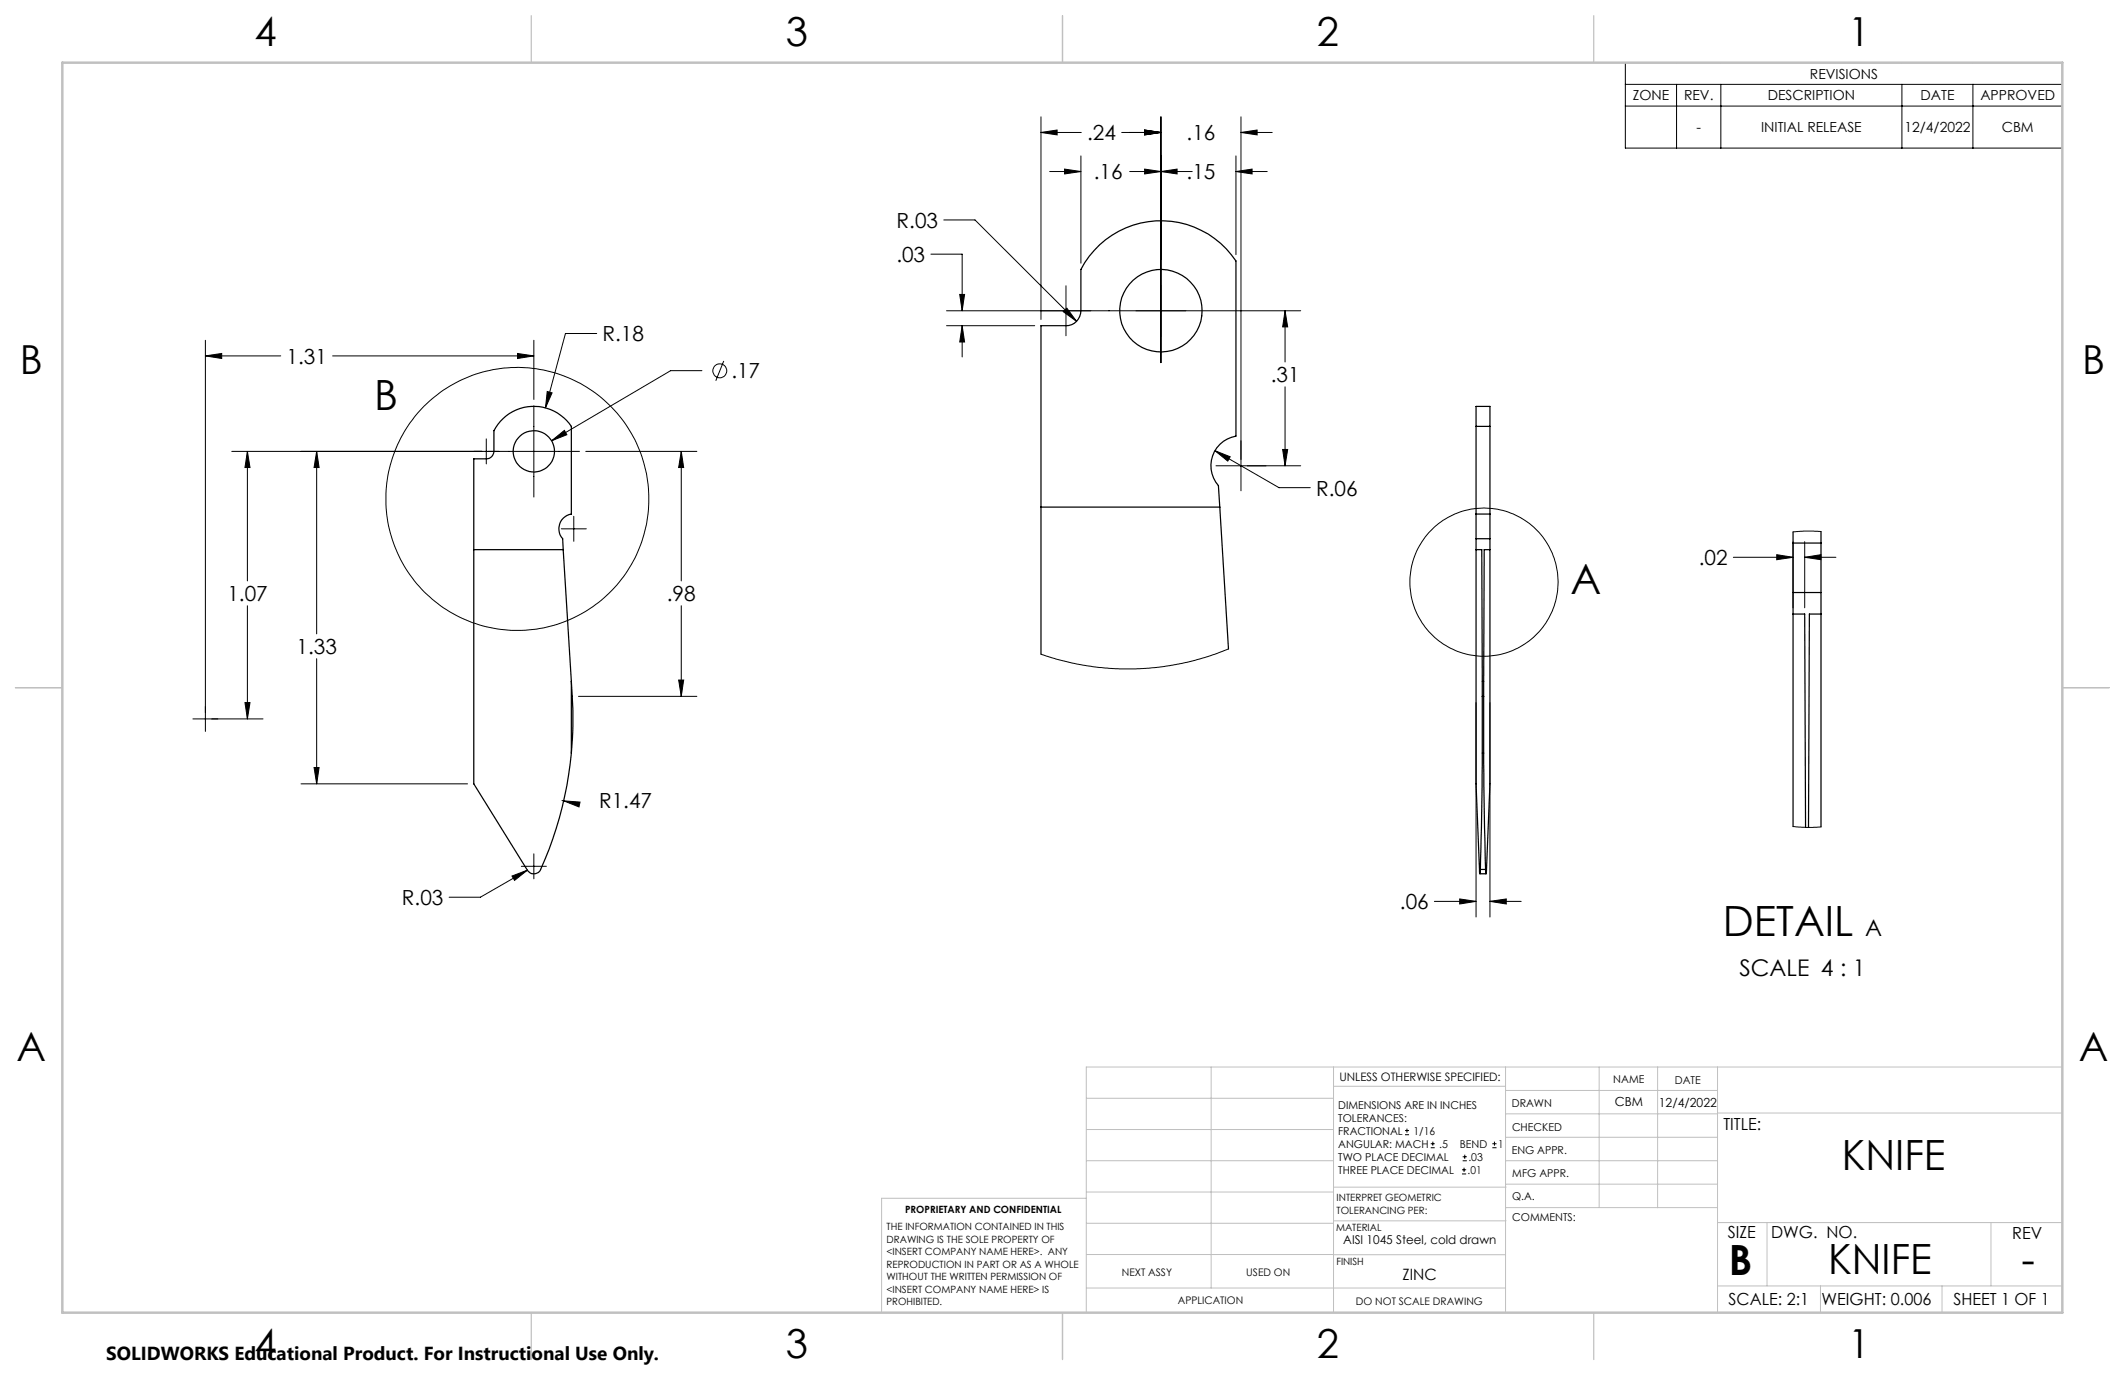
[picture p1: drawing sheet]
<svg xmlns="http://www.w3.org/2000/svg" width="432mm" height="279mm" viewBox="0 0 432 279" stroke-linecap="round" stroke-linejoin="round" font-family="sans-serif">
<g fill="none" stroke="#000" stroke-width=".25">
<path d="M299.9 86.6v-4h2.9v4M299.9 86.6v17.9M299.9 86.6h2.9M302.8 86.6v17.9M96.3 111.7h18.1M114.4 111.7l-.1-2.2a3 3 0 0 1 1.8-5v-17.9a9.1 9.1 0 0 0-15.7 .9v4.2a1.57 1.57 0 0 1-1.6 1.5h-2.5v66.1l10.9 17.5a1.53 1.53 0 0 0 2.7-.1 74 74 0 0 0 6.2-23.7M114.4 111.7l1.7 26.8M211.5 103h36.4M299.9 109.5v49.8l.8 18.3 .1-.9M299.9 104.5v5M299.9 111.7h1.2l.1 29.8M299.9 109.5h2.9"/>
<path d="M299.9 104.5h2.9M302.8 109.5v49.8l-.8 18.3-.1-.9M302.8 104.5v5M302.8 111.7h-1.2l-.1 29.8M364.3 110.3v10.1M364.3 108.1v2.2M364.3 110.3h5.7M370 110.3v10.1M370 108v2.3M116.1 138.5a83.7 83.7 0 0 1 0 14.5M116.1 138.5v14.5M249.6 131.9l-2-33.2a6.1 6.1 0 0 1 3.5-10.1v-35.6a18.3 18.3 0 0 0-31.5 1.8v8.3a3 3 0 0 1-3 3.1h-5.1v66.7"/>
<path d="M364.3 124.8h2.4l.2 43.3M364.3 120.4v47.6M364.3 120.4h5.7M370 124.8h-2.3l-.2 43.3M370 120.4v47.6M301.2 141.5v18.2l-.4 17M301.2 141.5h.3M301.5 141.5v18.2l.4 17M300.7 177.6h1.3M300.8 176.7h1.1"/>
<circle cx="235.9" cy="63.1" r="8.4"/>
<circle cx="108.5" cy="91.7" r="4.2"/>
</g>
<g fill="none" stroke="#000" stroke-width=".2">
<path d="M330.3 12.7h88.8v17.4h-88.8zM330.3 17.1h88.8M340.7 17.1v13M349.7 17.1v13M386.5 17.1v13M400.9 17.1v13M211.5 26.9l3.3-.5v1zM211.5 26.9h8.2M211.5 23.7v41.2M213.3 34.9h6.3M216.3 34.4l3.3 .5-3.3 .4zM219.6 31.7v21.8"/>
<path d="M227.9 26.9h8M229.6 34.9h12.7M232.6 26.4l3.3 .5-3.3 .5zM232.6 34.4l3.3 .5-3.3 .4zM235.9 34.9l3.3-.5v.9zM235.9 23.7v50M251.1 34.9l3.3-.5v.9zM251.1 31.7v20.1M251.1 34.9h6.4M252.2 26.9l3.2-.5v1zM252.2 23.7v76M252.2 26.9h6.3"/>
<path d="M330.3 21.6h88.8M189.2 51.6h6.3v11.5M191.8 44.7h6.3l20.7 20.6M195 59.8h1l-.5 3.3zM216.6 58.1v10.1M41.7 72.3l3.3-.5v1zM41.7 69.1v79.5M41.7 72.3h15.3M67.6 72.3h40.9M105.2 71.8l3.3 .5-3.3 .5zM108.5 69.1v12.1M111.2 79.6l1 .2-1.4 3.1z"/>
<path d="M121.2 67.8h-6.3l-4.1 15.1M142.6 75.3h-6.3l-24.2 14.3M147.1 73.3l-1.6 4.1M192.3 63.1h72M192.3 66.2h18M195.5 66.2l.5 3.3h-1zM195.5 66.2v6.3M216 63.3l.8-.7 2 2.7zM261.1 63.1l.6 3.3h-1.1zM261.1 63.1v10.5M261.1 78.6v16.1M47.1 91.7h70.7"/>
<path d="M50.3 91.7l.5 3.3h-1zM50.3 91.7v26.3M64.3 91.7l.5 3.3h-1zM64.3 91.7v37.1M98.8 89.2v5.1M108.5 82.4v18.6M112.1 89.6l2.6-2.1 .5 .8zM119 91.7h22.6M138.4 91.7l.5 3.3h-1zM138.4 91.7v26.3M246.9 91.6l3.1 1.2-.5 .9zM246.9 91.6l13 7.5h6.3"/>
<path d="M260.6 91.3h1.1l-.6 3.4zM264.3 94.7h-17.2M114.1 107.5h5M116.6 104.9v5.1M352.2 113.2h12.1M361 112.7l3.3 .5-3.3 .5zM364.3 110.1v13.4M366.7 113.2l3.3-.5v1zM366.7 110.1v13.4M366.7 113.2h6.4M370 108l-3.5-.1-2.2 .2M50.3 123.1v23"/>
<path d="M64.3 133.8v25.5M137.9 138.2h1l-.5 3.3zM138.4 123.1v18.4M249.6 131.9l-4.2 1.5-4.2 1.2-4.6 .8-5.8 .5-5.3-.1-4.7-.5-6.2-1.4-3.1-1M49.8 142.8h1l-.5 3.3zM53.4 146.1h-14.2M61.2 159.3h33.8M63.8 156h1l-.5 3.3zM117.5 141.5h24.1M299.9 142.8v43.5M302.8 142.8v43.5M104 178l3.2-1.2-2.6 2.1z"/>
<path d="M105.9 176h5.1M107.2 176.8l-9.6 5.5h-6.3M108.5 173.5v5.1M114.2 162.7h.3M114.5 162.7l3.4 .3-.2 1zM364.3 168l2.6 .1 3.1-.1M291.5 183.2h8.4M296.6 182.7l3.3 .5-3.3 .5zM302.8 183.2l3.3-.5v1zM302.8 183.2h6.3M285.5 230.6h.8M285.5 229.7h.8"/>
<path d="M285.9 229.3v.9M290.7 233.2h.8M290.7 232.4h.8M291.1 232v.8M297.1 238.5h.8M297.1 237.7h.8M297.2 235.9h.9M297.2 235.1h.9M297.5 237.3v.8M297.6 234.6v.9M303.2 233.2h.9M303.2 232.4h.9"/>
<path d="M303.7 232v.8"/>
<circle cx="146.3" cy="75.3" r="1.42"/>
<circle cx="105.1" cy="101.4" r="26.7"/>
<circle cx="301.6" cy="118.3" r="15.1"/>
</g>
<g fill="none" stroke="#c0c0c0" stroke-width=".2">
<path d="M246.1 216.8v44.9M271 216.8v49.9M305.9 216.8v49.9M324.9 216.8v28.6M336.8 216.8v28.6M349 216.8v49.9M419.1 216.8h-198.4v49.9M220.7 235.9h50.3M220.7 229.5h50.3M220.7 223.2h50.3M271 220.7h34.9M305.9 231.1h43.1"/>
<path d="M305.9 226.3h43.1M305.9 221.6h43.1M305.9 235.9h43.1M349 226.2h70.1M220.7 248.6h50.3M220.7 242.2h50.3M220.7 254.9h50.3M220.7 243.5h-41.6v23.2M271 255h34.9M271 248.1h35M271 241.2h35M305.9 240.6h43.1"/>
<path d="M306 245.4h43M349 248.4h70.1M359.1 248.4v12.9M404.6 248.4v12.9M220.7 261.7h85.2M349 261.3h70.1M369.9 261.3v5.4M394.6 261.3v5.4"/>
</g>
<path d="M108 3.2v9.5M215.9 3.2v9.5M323.8 3.2v9.5M3.1 139.7h9.6M419.1 139.7h9.5M108 266.7v9.6M215.9 266.7v9.6M323.8 266.7v9.6" fill="none" stroke="#c0c0c0" stroke-width=".25"/>
<path d="M12.7 12.7h406.4v254h-406.4z" fill="none" stroke="#c0c0c0" stroke-width=".5"/>
<path d="M114.5 162.7l3.2 1.3 .2-1zM104 178l.6 .9 2.6-2.1zM138.4 91.7l.5 3.3h-1zM137.9 138.2h1l-.5 3.3zM50.3 91.7l.5 3.3h-1zM49.8 142.8h1l-.5 3.3zM105.2 71.8l3.3 .5-3.3 .5zM41.7 72.3l3.3-.5v1zM64.3 91.7l.5 3.3h-1zM63.8 156h1l-.5 3.3zM112.1 89.6l3.1-1.3-.5-.8zM111.2 79.6l-.4 3.3 1.4-3.1zM302.8 183.2l3.3-.5v1zM296.6 182.7l3.3 .5-3.3 .5zM366.7 113.2l3.3-.5v1zM361 112.7l3.3 .5-3.3 .5zM261.1 63.1l.6 3.3h-1.1zM260.6 91.3h1.1l-.6 3.4zM246.9 91.6l2.6 2.1 .5-.9zM216 63.3l2.8 2-2-2.7zM195 59.8h1l-.5 3.3zM195.5 66.2l.5 3.3h-1zM232.6 26.4l3.3 .5-3.3 .5zM252.2 26.9l3.2-.5v1zM232.6 26.4l3.3 .5-3.3 .5zM211.5 26.9l3.3-.5v1zM232.6 34.4l3.3 .5-3.3 .4zM251.1 34.9l3.3-.5v.9zM235.9 34.9l3.3-.5v.9zM216.3 34.4l3.3 .5-3.3 .4z" fill="#000"/>
<g font-size="8.5">
<text x="76" y="83.3">B</text>
<text x="319.2" y="120.7">A</text>
<text x="350.1" y="190.2">DETAIL</text>
<text x="374.2" y="237.7">KNIFE</text>
<text x="351.3" y="259">B</text>
<text x="371.5" y="258.9">KNIFE</text>
<text x="410.8" y="258.9">-</text>
</g>
<g font-size="8.1">
<text x="51.7" y="9.3">4</text>
<text x="159.7" y="9.3">3</text>
<text x="267.6" y="9.3">2</text>
<text x="375.6" y="9.3">1</text>
<text x="4" y="76">B</text>
<text x="423.1" y="76">B</text>
<text x="3.3" y="215.7">A</text>
<text x="422.4" y="215.7">A</text>
<text x="51.7" y="276">4</text>
<text x="159.7" y="276">3</text>
<text x="267.6" y="276">2</text>
<text x="375.6" y="276">1</text>
</g>
<g font-size="4.7">
<text x="379" y="190.2">A</text>
<text x="353.5" y="198.4">SCALE 4 : 1</text>
</g>
<g font-size="4.2">
<text x="220.9" y="28.5">.24</text>
<text x="241.1" y="28.5">.16</text>
<text x="222.3" y="36.4">.16</text>
<text x="241.1" y="36.4">.15</text>
<text x="182.2" y="46.3">R.03</text>
<text x="182.1" y="53.2">.03</text>
<text x="122.4" y="69.4">R.18</text>
<text x="58.2" y="73.9">1.31</text>
<text x="148.6" y="76.9">.17</text>
<text x="258.2" y="77.7">.31</text>
<text x="267.4" y="100.7">R.06</text>
<text x="345.2" y="114.8">.02</text>
<text x="46.2" y="122.2">1.07</text>
<text x="135.5" y="122.2">.98</text>
<text x="60.2" y="132.9">1.33</text>
<text x="121.7" y="164.2">R1.47</text>
<text x="81.7" y="183.9">R.03</text>
<text x="284.5" y="184.8">.06</text>
</g>
<text font-size="3.8" x="21.6" y="276.3">SOLIDWORKS Educational Product. For Instructional Use Only.</text>
<g font-size="3.4">
<text x="350.2" y="229.5">TITLE:</text>
<text x="351.1" y="251.6">SIZE</text>
<text x="359.9" y="251.6">DWG. NO.</text>
<text x="408.9" y="251.7">REV</text>
<text x="351.2" y="265.2">SCALE: 2:1</text>
<text x="370.1" y="265.3">WEIGHT: 0.006</text>
<text x="396.9" y="265.2">SHEET 1 OF 1</text>
</g>
<text font-size="3.2" x="285" y="260.1">ZINC</text>
<g font-size="2.8">
<text x="367.8" y="16">REVISIONS</text>
<text x="331.8" y="20.4">ZONE</text>
<text x="342.2" y="20.4">REV.</text>
<text x="359.2" y="20.4">DESCRIPTION</text>
<text x="390.2" y="20.4">DATE</text>
<text x="402.4" y="20.4">APPROVED</text>
<text x="344.7" y="26.9">-</text>
<text x="357.9" y="26.9">INITIAL RELEASE</text>
<text x="387" y="26.9">12/4/2022</text>
<text x="406.8" y="26.9">CBM</text>
</g>
<g font-size="2.5">
<text x="328.1" y="224.8">CBM</text>
<text x="337.1" y="224.9">12/4/2022</text>
<text x="273" y="252.8">AISI 1045 Steel, cold drawn</text>
</g>
<text font-size="2.4" x="272.2" y="219.7">UNLESS OTHERWISE SPECIFIED:</text>
<g font-size="2.2">
<text x="327.8" y="220.1">NAME</text>
<text x="340.3" y="220.2">DATE</text>
<text x="271.9" y="225.3">DIMENSIONS ARE IN INCHES</text>
<text x="271.9" y="227.9">TOLERANCES:</text>
<text x="307.2" y="224.9">DRAWN</text>
<text x="271.9" y="230.6">FRACTIONAL</text>
<text x="271.9" y="233.2">ANGULAR: MACH</text>
<text x="287.2" y="230.6">1/16</text>
<text x="292.5" y="233.2">.5</text>
<text x="296.6" y="233.2">BEND</text>
<text x="304.4" y="233.2">1</text>
<text x="307.3" y="229.8">CHECKED</text>
<text x="271.9" y="238.5">THREE PLACE DECIMAL</text>
<text x="271.9" y="235.9">TWO PLACE DECIMAL</text>
<text x="298.2" y="238.5">.01</text>
<text x="298.4" y="235.9">.03</text>
<text x="307.2" y="234.5">ENG APPR.</text>
<text x="307.3" y="239.2">MFG APPR.</text>
<text x="307.3" y="243.9">Q.A.</text>
<text x="307.3" y="248.1">COMMENTS:</text>
</g>
<g font-size="2.1">
<text x="227.9" y="259.2">NEXT ASSY</text>
<text x="253.3" y="259.2">USED ON</text>
<text x="239.3" y="265">APPLICATION</text>
<text x="275.5" y="265.1">DO NOT SCALE DRAWING</text>
</g>
<g font-size="2">
<text x="271.6" y="244.1">INTERPRET GEOMETRIC</text>
<text x="180.2" y="250">THE INFORMATION CONTAINED IN THIS</text>
<text x="183.9" y="246.4">PROPRIETARY AND CONFIDENTIAL</text>
<text x="271.5" y="250.2">MATERIAL</text>
<text x="271.6" y="246.6">TOLERANCING PER:</text>
<text x="180.2" y="252.5">DRAWING IS THE SOLE PROPERTY OF</text>
<text x="180.2" y="255.1">&lt;INSERT COMPANY NAME HERE&gt;. ANY</text>
<text x="180.2" y="257.6">REPRODUCTION IN PART OR AS A WHOLE</text>
<text x="271.5" y="257">FINISH</text>
<text x="180.2" y="260.1">WITHOUT THE WRITTEN PERMISSION OF</text>
<text x="180.2" y="262.6">&lt;INSERT COMPANY NAME HERE&gt; IS</text>
<text x="180.2" y="265.2">PROHIBITED.</text>
</g>
</svg>
